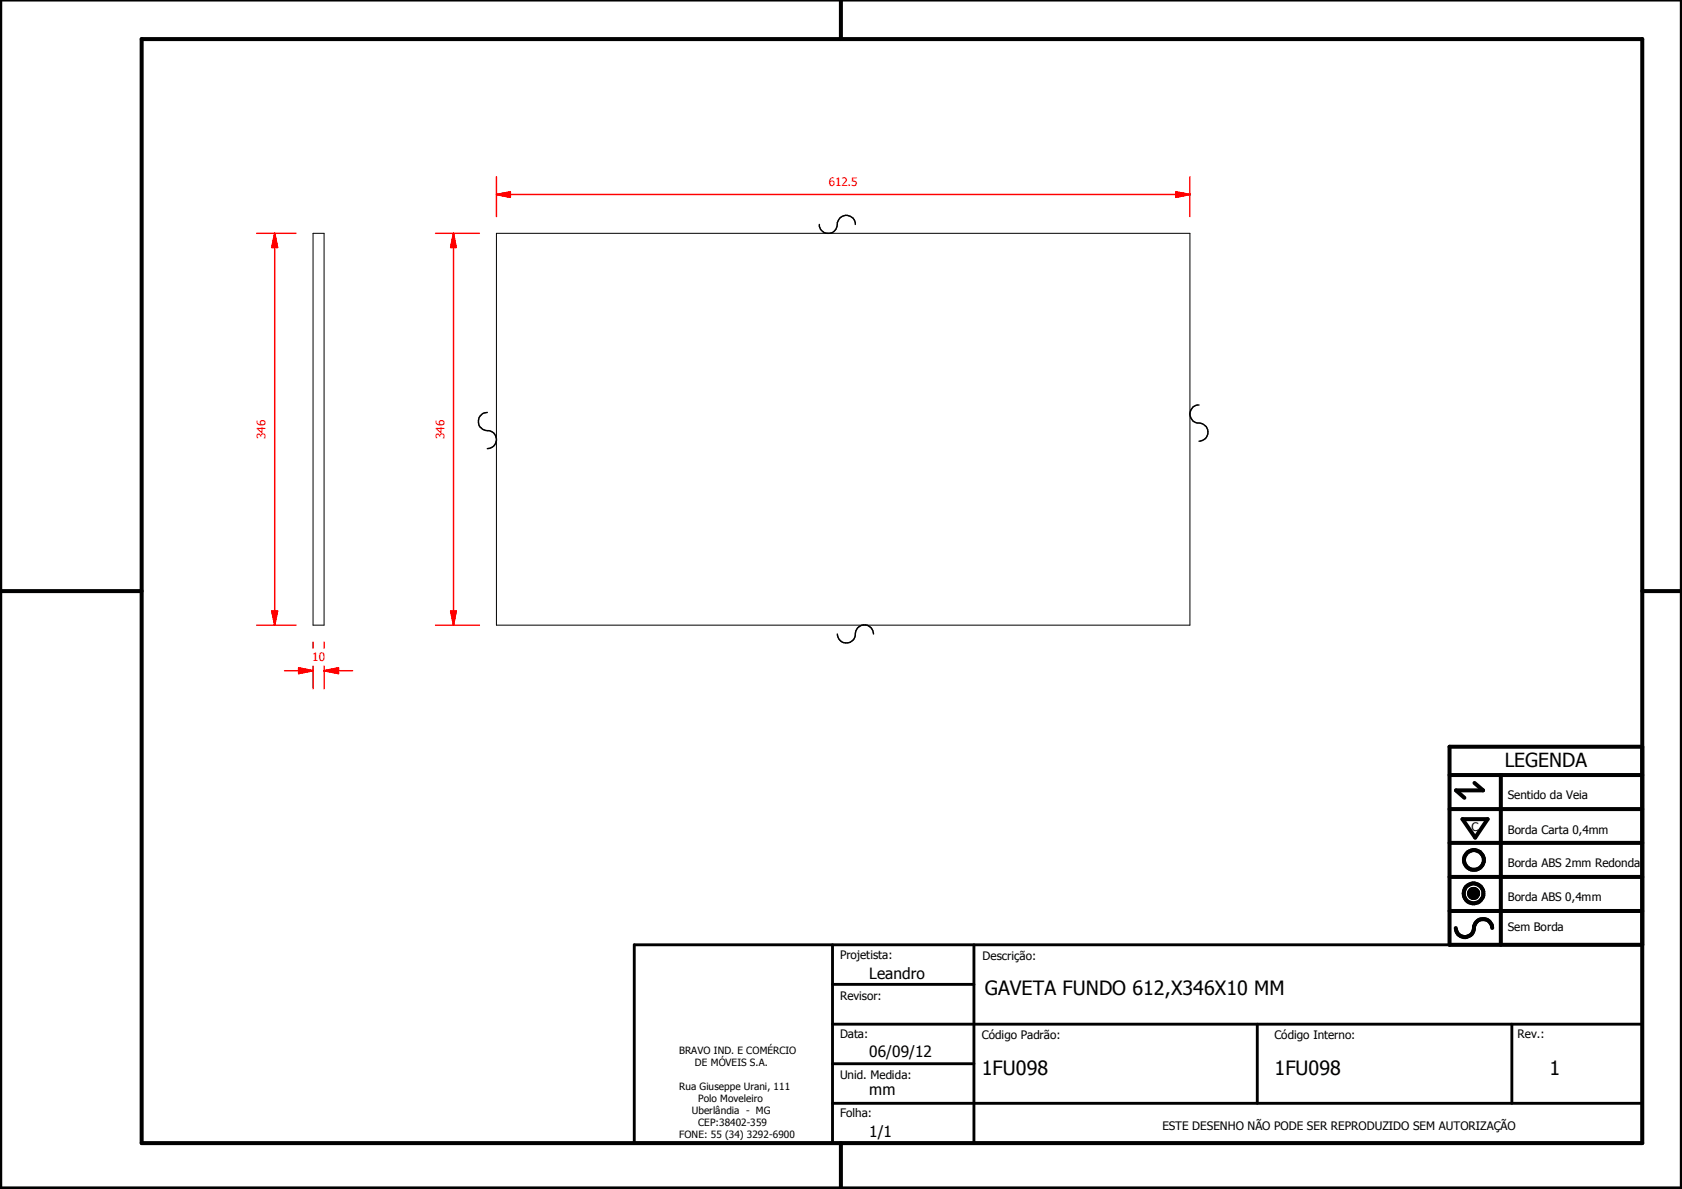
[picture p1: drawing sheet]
<svg xmlns="http://www.w3.org/2000/svg" width="297mm" height="210mm" viewBox="0 0 297 210" stroke-linecap="round" stroke-linejoin="round" font-family="sans-serif">
<g fill="none" stroke="#000" stroke-width=".18">
<path d="M55.3 41.2h1.9v69.2h-1.9zM87.7 41.2h122.4v69.2h-122.4zM259.4 157.6l1.6 .1zM259.4 157.7l1.6 .1zM259.4 157.8l1.6 .1zM259.4 157.9h1.6v.1zM259.4 157.9l1.6 .1h-1.5zM259.4 157.6h1.6zM259.5 158h1.5zM259.5 158l1.4 .1zM259.5 157.5l1.5 .1h-1.6zM259.5 157.5l1.5 .1z"/>
<path d="M259.5 158.1h1.4zM259.5 157.4l1.5 .1h-1.5zM259.5 157.4l1.5 .1zM259.5 158.1l1.4 .1zM259.5 157.3l1.4 .1h-1.4zM259.5 157.3l1.4 .1zM259.6 158.2h1.3zM259.6 158.2h1.2zM259.6 157.2l1.3 .1h-1.4zM259.6 157.2l1.3 .1zM259.6 158.2l1.2 .1zM259.6 157.2h1.3z"/>
<path d="M259.7 158.3h1.1zM259.7 158.3l1 .1zM259.7 157.1l1.1 .1h-1.2zM259.7 157.1l1.1 .1zM259.7 157.1h1.1zM259.8 158.4h.9zM259.8 158.4h.8zM259.8 157.1h1zM259.8 157.1h.9zM259.8 158.4l.8 .1zM259.8 157l.9 .1zM259.8 157h.8z"/>
<path d="M259.9 158.5h.7zM259.9 158.5h.6zM259.9 157h.7zM260 158.5h.5zM260 158.5h.4zM260 157h.6zM260.1 158.5h.3zM260.1 158.5h.2zM260.1 156.9l.4 .1zM260.1 156.9h.3zM260.1 156.9h.2z"/>
</g>
<g fill="#000">
<path d="M259.4 157.6h1.6zM259.5 157.5l1.5 .1h-1.6zM259.5 157.5l1.5 .1zM259.5 157.4l1.5 .1h-1.5zM259.5 157.4l1.5 .1zM259.5 157.3l1.4 .1h-1.4zM259.5 157.3l1.4 .1zM259.6 157.2l1.3 .1h-1.4zM259.6 157.2l1.3 .1zM259.6 157.2h1.3zM259.7 157.1l1.1 .1h-1.2zM259.7 157.1l1.1 .1z"/>
<path d="M259.7 157.1h1.1zM259.8 157.1h1zM259.8 157.1h.9zM259.8 157l.9 .1zM259.8 157h.8zM259.9 157h.7zM260 157h.6zM260.1 156.9l.4 .1zM260.1 156.9h.3zM260.1 156.9h.2zM260.1 158.5h.2zM260 158.5h.4z"/>
<path d="M260.1 158.5h.3zM259.9 158.5h.6zM260 158.5h.5zM259.8 158.4l.8 .1zM259.9 158.5h.7zM259.8 158.4h.8zM259.7 158.3l1 .1zM259.8 158.4h.9zM259.6 158.2l1.2 .1zM259.7 158.3h1.1zM259.6 158.2h1.2zM259.5 158.1l1.4 .1z"/>
<path d="M259.6 158.2h1.3zM259.5 158l1.4 .1zM259.5 158.1h1.4zM259.4 157.9l1.6 .1h-1.5zM259.5 158h1.5zM259.4 157.6l1.6 .1zM259.4 157.7l1.6 .1zM259.4 157.8l1.6 .1zM259.4 157.9h1.6v.1z"/>
</g>
<g fill="none" stroke="#000" stroke-width=".71">
<path d="M148.5 0v6.9M297 -.1v209.9h-297v-209.9M25 6.9h265v194.9h-265zM0 104.4h25M290 104.4h7M256 136.8h34M260.4 138.2l1.5 1.3h-4.8l1.5 1.3M265 136.8v30M290 131.8h-34v35h34M256 154.8h34M256 148.8h34M256 142.8h34"/>
<path d="M258.3 144.6h4.4l-2.2 3.3zM256 160.8h34M257.1 163.8a1.62 1.62 0 0 0 1.8 1.6 1.62 1.62 0 0 0 1.4-1.9 1.63 1.63 0 0 1 1.7-1.2 1.63 1.63 0 0 1 1.5 1.5M148.5 201.8v8"/>
<circle cx="260.2" cy="157.7" r="1.76"/>
<circle cx="260.2" cy="157.7" r=".82"/>
<circle cx="260.3" cy="151.8" r="1.76"/>
</g>
<path d="M112 166.8h178v35h-178zM147 173.8h25M147 166.8v35M172 166.8v35M147 194.8h143M147 180.8h143M147 187.8h25M222 180.8v14M267 180.8v14" fill="none" stroke="#000" stroke-width=".51"/>
<path d="M87.7 34.3h2.4" fill="none" stroke="#f00" stroke-width=".25"/>
<path d="M87.7 34.3l2.4-.4v.9z" fill="#f00"/>
<path d="M87.7 34.3l2.4-.4v.9zM207.6 34.3h2.5" fill="none" stroke="#f00" stroke-width=".25"/>
<path d="M207.6 33.9l2.5 .4-2.5 .5z" fill="#f00"/>
<path d="M87.7 31.2v7M90.1 34.3h117.5M207.6 33.9l2.5 .4-2.5 .5zM210.1 31.2v7M80.1 107.9v2.5" fill="none" stroke="#f00" stroke-width=".25"/>
<path d="M79.6 107.9h1l-.5 2.5z" fill="#f00"/>
<path d="M80.1 41.2v2.5M79.6 107.9h1l-.5 2.5z" fill="none" stroke="#f00" stroke-width=".25"/>
<path d="M80.1 41.2l.5 2.5h-1z" fill="#f00"/>
<path d="M76.9 41.2h7.8M80.1 41.2l.5 2.5h-1zM80.1 43.7v64.2M48.5 107.9v2.5M76.9 110.4h7.8" fill="none" stroke="#f00" stroke-width=".25"/>
<path d="M48 107.9h1l-.5 2.5z" fill="#f00"/>
<path d="M48.5 41.2v2.5M48 107.9h1l-.5 2.5z" fill="none" stroke="#f00" stroke-width=".25"/>
<path d="M48.5 41.2l.5 2.5h-1z" fill="#f00"/>
<path d="M45.3 41.2h7M48.5 41.2l.5 2.5h-1zM48.5 43.7v64.2M45.3 110.4h7M52.7 118.4h2.6" fill="none" stroke="#f00" stroke-width=".25"/>
<path d="M52.7 117.9l2.6 .5-2.6 .5z" fill="#f00"/>
<path d="M52.7 117.9l2.6 .5-2.6 .5zM57.2 118.4h2.6" fill="none" stroke="#f00" stroke-width=".25"/>
<path d="M57.2 118.4l2.6-.5v1z" fill="#f00"/>
<path d="M50.2 118.4h2.5M55.3 113.4v1M55.3 117.6v4M57.2 118.4l2.6-.5v1zM57.2 113.4v1M57.2 117.6v4M59.8 118.4h2.5" fill="none" stroke="#f00" stroke-width=".25"/>
<path d="M144.7 39.6a1.6 1.6 0 0 0 1.7 1.6 1.6 1.6 0 0 0 1.5-1.9 1.6 1.6 0 0 1 1.7-1.3 1.6 1.6 0 0 1 1.4 1.6M86.1 72.8a1.62 1.62 0 0 0-1.6 1.8 1.62 1.62 0 0 0 1.9 1.4 1.6 1.6 0 0 1 1.3 1.8 1.6 1.6 0 0 1-1.6 1.4M211.7 71.5a1.62 1.62 0 0 0-1.6 1.8 1.62 1.62 0 0 0 1.9 1.4 1.6 1.6 0 0 1 1.3 1.7 1.6 1.6 0 0 1-1.6 1.5M147.9 111.9a1.62 1.62 0 0 0 1.7 1.6 1.62 1.62 0 0 0 1.5-1.9 1.6 1.6 0 0 1 1.7-1.3 1.6 1.6 0 0 1 1.5 1.6" fill="none" stroke="#000" stroke-width=".25"/>
<g font-size="3.5">
<text x="173.9" y="175.7">GAVETA FUNDO 612,X346X10 MM</text>
<text x="173.4" y="189.7">1FU098</text>
<text x="225.1" y="189.7">1FU098</text>
<text x="273.6" y="189.7">1</text>
</g>
<text font-size="3.4" x="265.7" y="135.4">LEGENDA</text>
<g font-size="2.7">
<text x="153.5" y="172.8">Leandro</text>
<text x="153.5" y="186.6">06/09/12</text>
<text x="153.5" y="193.4">mm</text>
<text x="153.5" y="200.8">1/1</text>
</g>
<g font-size="2.1" fill="#f00">
<text x="146.4" y="32.8">612.5</text>
<text x="46.9" y="77.5" transform="rotate(-90 46.9 77.5)">346</text>
<text x="78.5" y="77.5" transform="rotate(-90 78.5 77.5)">346</text>
<text x="55.2" y="116.8">10</text>
</g>
<g font-size="2.1">
<text x="266.3" y="141.1">Sentido da Veia</text>
<text x="259.8" y="146.7">C</text>
<text x="266.3" y="147.2">Borda Carta 0,4mm</text>
<text x="266.3" y="153.1">Borda ABS 2mm Redonda</text>
<text x="266.3" y="159">Borda ABS 0,4mm</text>
<text x="266.3" y="164.4">Sem Borda</text>
<text x="148.4" y="169.3">Projetista:</text>
<text x="173.5" y="169.5">Descrição:</text>
<text x="148.4" y="176.6">Revisor:</text>
<text x="148.4" y="183.2">Data:</text>
<text x="173.4" y="183.3">Código Padrão:</text>
<text x="225.1" y="183.3">Código Interno:</text>
<text x="268" y="183.2">Rev.:</text>
<text x="148.4" y="190.5">Unid. Medida:</text>
<text x="148.4" y="197.2">Folha:</text>
<text x="205.3" y="199.5">ESTE DESENHO NÃO PODE SER REPRODUZIDO SEM AUTORIZAÇÃO</text>
</g>
<g font-size="1.8">
<text x="119.9" y="186">BRAVO IND. E COMÉRCIO</text>
<text x="122.7" y="188.1">DE MÓVEIS S.A.</text>
<text x="119.9" y="192.4">Rua Giuseppe Urani, 111</text>
<text x="122.2" y="196.7">Uberlândia - MG</text>
<text x="123.3" y="194.6">Polo Moveleiro</text>
<text x="119.9" y="201">FONE: 55 (34) 3292-6900</text>
<text x="123.3" y="198.8">CEP:38402-359</text>
</g>
</svg>
